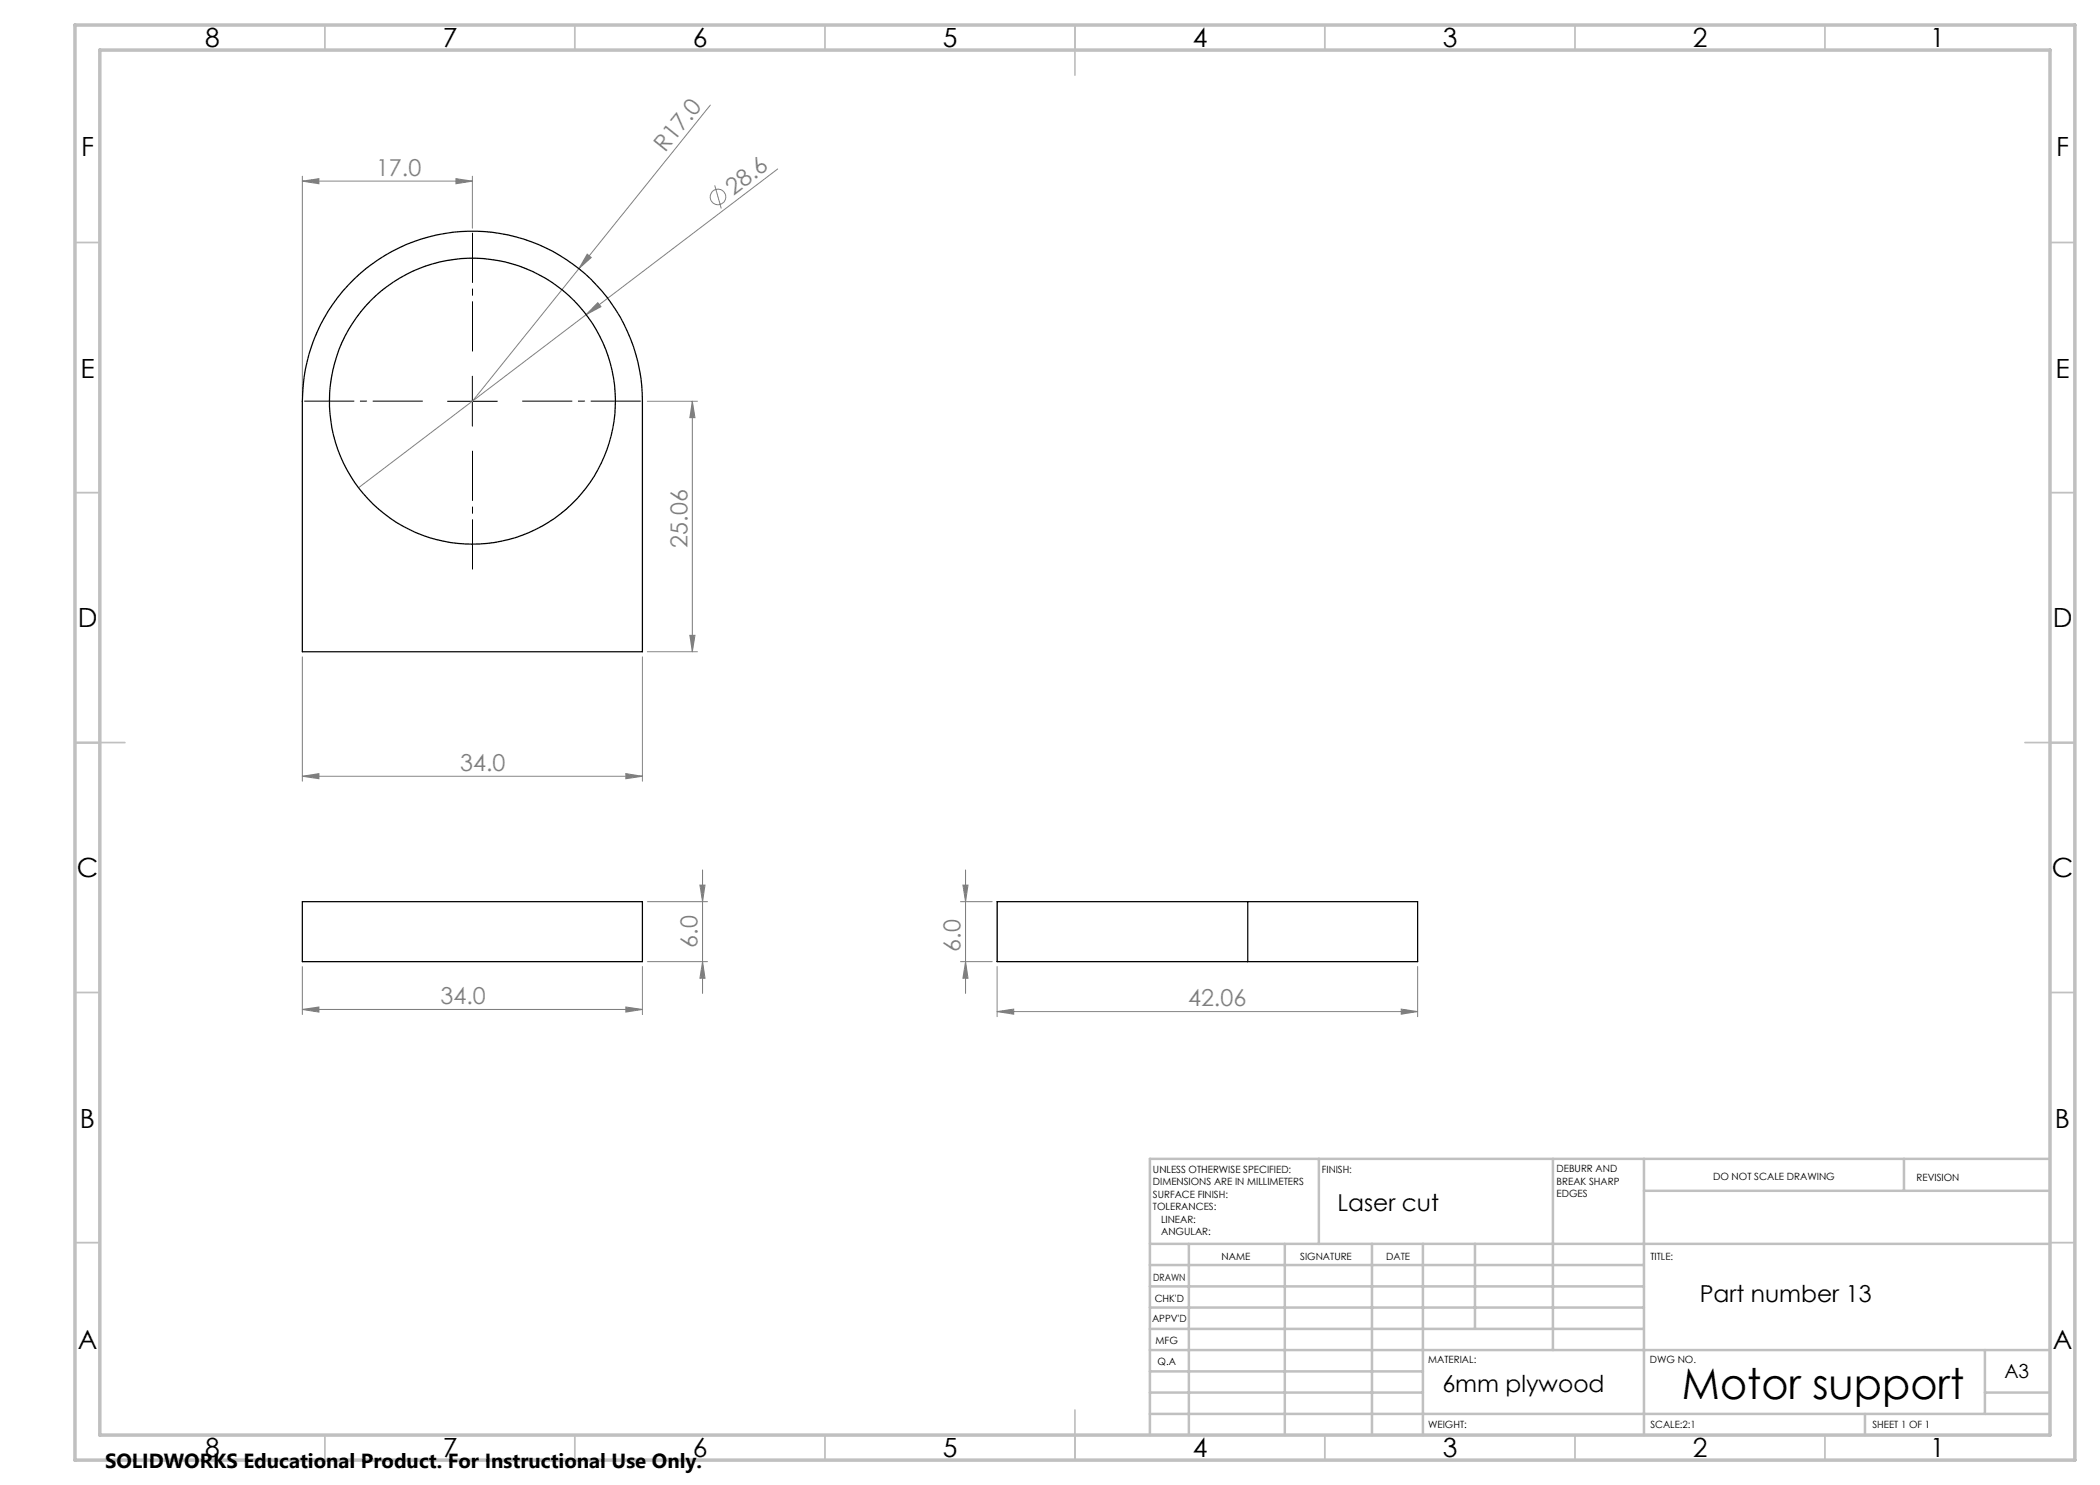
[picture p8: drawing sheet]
<svg xmlns="http://www.w3.org/2000/svg" width="420mm" height="297mm" viewBox="0 0 420 297" stroke-linecap="round" stroke-linejoin="round" font-family="sans-serif">
<g fill="none" stroke="#808080" stroke-width=".2">
<path d="M60.5 36.2l3.3-.5v1.1zM60.5 35.2v44M60.5 36.2h34M91.2 35.7l3.3 .5-3.3 .6zM94.5 35.2v10.4M142.1 21l-47.6 59.3M142.9 37.1l1.4 4.6M155.5 33.8l-38.3 29.1M117.4 50.8l.9 .7-2.5 2.2zM117.2 62.9l-45.5 34.6M119.6 60.5l.6 .8-3 1.6zM129.5 80.3h10"/>
<path d="M138.5 80.3l.5 3.2h-1zM138.5 80.3v50M60.5 131.4v24.8M128.5 131.4v24.8M129.5 130.3h10M138 127.1h1l-.5 3.2zM60.5 155.3l3.3-.6v1zM60.5 155.3h68M125.2 154.7l3.3 .6-3.3 .4zM140 177h1l-.5 3.3zM140.5 174v24.7M192.6 177h1l-.5 3.3z"/>
<path d="M193.1 174v24.7M60.5 193.3v9.6M128.5 193.3v9.6M129.5 180.3h12M129.5 192.3h12M140.5 192.3l.5 3.3h-1zM192.1 180.3h6.3M192.1 192.3h6.3M193.1 192.3l.5 3.3h-1zM199.4 193.3v10M283.5 193.3v10M60.5 201.9l3.3-.5v1z"/>
<path d="M60.5 201.9h68M125.2 201.4l3.3 .5-3.3 .5zM199.4 202.3l3.3-.5v1zM199.4 202.3h84.1M280.2 201.8l3.3 .5-3.3 .5z"/>
<circle cx="143.6" cy="39.4" r="1.56"/>
</g>
<path d="M94.5 70.2v-23.6M84.5 80.2h-23.6M94.5 90.2v23.6M104.5 80.2h23.6" fill="none" stroke="#000" stroke-width=".2" stroke-dasharray="15.2 1.3 1.3 1.3" stroke-dashoffset="5.3"/>
<path d="M94.5 75.2v10M89.5 80.3h10" fill="none" stroke="#000" stroke-width=".2"/>
<g fill="none" stroke="#c0c0c0" stroke-width=".35">
<path d="M65 5v5M115 5v5M165 5v5M215 5v10M265 5v5M315 5v5M365 5v5M15 48.5h5M410 48.5h5M15 98.5h5M410 98.5h5M15 148.5h10"/>
<path d="M405 148.5h10M15 198.5h5M410 198.5h5M15 248.5h5M410 248.5h5M65 287v5M115 287v5M165 287v5M215 282v10M265 287v5M315 287v5M365 287v5"/>
</g>
<g fill="none" stroke="#c0c0c0" stroke-width=".5">
<path d="M263.8 231.8v17M310.6 231.8v38.2M328.8 231.8v55.2M328.8 238.2h81.2M380.8 231.8v6.4M410 231.8h-180v55.2M230 248.8h180M230 257.3h98.8M230 253h98.8M237.8 248.8v38.2M257 248.8v38.2M274.4 248.8v38.2"/>
<path d="M284.6 248.8v38.2M295 248.8v17M230 265.8h98.8M230 261.5h98.8M230 278.5h54.6M230 274.3h54.6M230 270h180M397 278.5h13M397 270v12.8M230 282.8h180M373 282.8v4.2"/>
</g>
<path d="M15 5h400v287h-400zM20 10h390v277h-390z" fill="none" stroke="#c0c0c0" stroke-width=".7"/>
<g fill="#808080">
<path d="M119.6 60.5l.6 .8-3 1.6z"/>
<path d="M117.4 50.8l.9 .7-2.5 2.2z"/>
<path d="M91.2 35.7l3.3 .5-3.3 .6zM60.5 36.2l3.3-.5v1.1z"/>
<path d="M60.5 201.9l3.3-.5v1zM125.2 201.4l3.3 .5-3.3 .5zM60.5 155.3l3.3-.6v1zM125.2 154.7l3.3 .6-3.3 .4zM199.4 202.3l3.3-.5v1zM280.2 201.8l3.3 .5-3.3 .5z"/>
<path d="M138 127.1h1l-.5 3.2zM138.5 80.3l.5 3.2h-1z"/>
<path d="M140 177h1l-.5 3.3zM140.5 192.3l.5 3.3h-1zM192.6 177h1l-.5 3.3zM193.1 192.3l.5 3.3h-1z"/>
</g>
<g fill="none" stroke="#000" stroke-width=".25">
<path d="M70.7 55.9a34 34 0 0 1 37-7 34 34 0 0 1 20.8 31.4v50h-68v-50a34 34 0 0 1 10.2-24.4zM60.5 180.3h68v12h-68zM249.6 180.3h33.9v12h-33.9M249.6 180.3h-50.2v12h50.2M249.6 180.3v12"/>
<circle cx="94.5" cy="80.2" r="28.6"/>
</g>
<text font-size="8.5" x="336.4" y="279.7">Motor support</text>
<g font-size="5.3">
<text x="41" y="9.5">8</text>
<text x="88.5" y="9.5">7</text>
<text x="138.5" y="9.5">6</text>
<text x="188.5" y="9.5">5</text>
<text x="238.5" y="9.5">4</text>
<text x="288.5" y="9.5">3</text>
<text x="338.5" y="9.5">2</text>
<text x="386" y="9.5">1</text>
<text x="16.2" y="31.3">F</text>
<text x="411.2" y="31.3">F</text>
<text x="16.1" y="75.5">E</text>
<text x="411.1" y="75.5">E</text>
<text x="15.5" y="125.5">D</text>
<text x="410.5" y="125.5">D</text>
<text x="15.4" y="175.5">C</text>
<text x="410.4" y="175.5">C</text>
<text x="16" y="225.5">B</text>
<text x="411" y="225.5">B</text>
<text x="15.5" y="269.8">A</text>
<text x="410.5" y="269.8">A</text>
<text x="41" y="291.5">8</text>
<text x="88.5" y="291.5">7</text>
<text x="138.5" y="291.5">6</text>
<text x="188.5" y="291.5">5</text>
<text x="238.5" y="291.5">4</text>
<text x="288.5" y="291.5">3</text>
<text x="338.5" y="291.5">2</text>
<text x="386" y="291.5">1</text>
</g>
<g font-size="4.7" fill="#808080">
<text x="75.2" y="35.2">17.0</text>
<text x="133.1" y="30.6" transform="rotate(-51 133.1 30.6)">R17.0</text>
<text x="146.7" y="39.2" transform="rotate(-37 146.7 39.2)">28.6</text>
<text x="137.5" y="109.5" transform="rotate(-90 137.5 109.5)">25.06</text>
<text x="92.1" y="154.2">34.0</text>
<text x="139.5" y="189.5" transform="rotate(-90 139.5 189.5)">6.0</text>
<text x="192.1" y="190.3" transform="rotate(-90 192.1 190.3)">6.0</text>
<text x="88.1" y="200.9">34.0</text>
<text x="237.6" y="201.3">42.06</text>
</g>
<g font-size="4.7">
<text x="267.5" y="242.2">Laser cut</text>
<text x="340" y="260.3">Part number 13</text>
<text x="288.5" y="278.5">6mm plywood</text>
</g>
<text font-size="4.1" x="21" y="293.7">SOLIDWORKS Educational Product. For Instructional Use Only.</text>
<text font-size="3.9" x="400.9" y="275.5">A3</text>
<g font-size="2">
<text x="230.6" y="234.6">UNLESS OTHERWISE SPECIFIED:</text>
<text x="230.6" y="237.1">DIMENSIONS ARE IN MILLIMETERS</text>
<text x="230.6" y="239.6">SURFACE FINISH:</text>
<text x="264.4" y="234.6">FINISH:</text>
<text x="311.3" y="234.5">DEBURR AND</text>
<text x="311.3" y="237">BREAK SHARP</text>
<text x="311.3" y="239.5">EDGES</text>
<text x="342.6" y="236">DO NOT SCALE DRAWING</text>
<text x="383.3" y="236.2">REVISION</text>
<text x="230.6" y="242.1">TOLERANCES:</text>
<text x="232.2" y="244.6">LINEAR:</text>
<text x="232.2" y="247.1">ANGULAR:</text>
<text x="244.3" y="252">NAME</text>
<text x="260" y="251.9">SIGNATURE</text>
<text x="277.2" y="251.9">DATE</text>
<text x="330.1" y="251.9">TITLE:</text>
<text x="230.6" y="256.1">DRAWN</text>
<text x="230.9" y="260.3">CHK'D</text>
<text x="230.4" y="264.4">APPV'D</text>
<text x="231.1" y="268.8">MFG</text>
<text x="231.5" y="273">Q.A</text>
<text x="285.6" y="272.5">MATERIAL:</text>
<text x="330" y="272.5">DWG NO.</text>
<text x="285.6" y="285.5">WEIGHT:</text>
<text x="330.1" y="285.6">SCALE:2:1</text>
<text x="374.5" y="285.6">SHEET 1 OF 1</text>
</g>
</svg>
